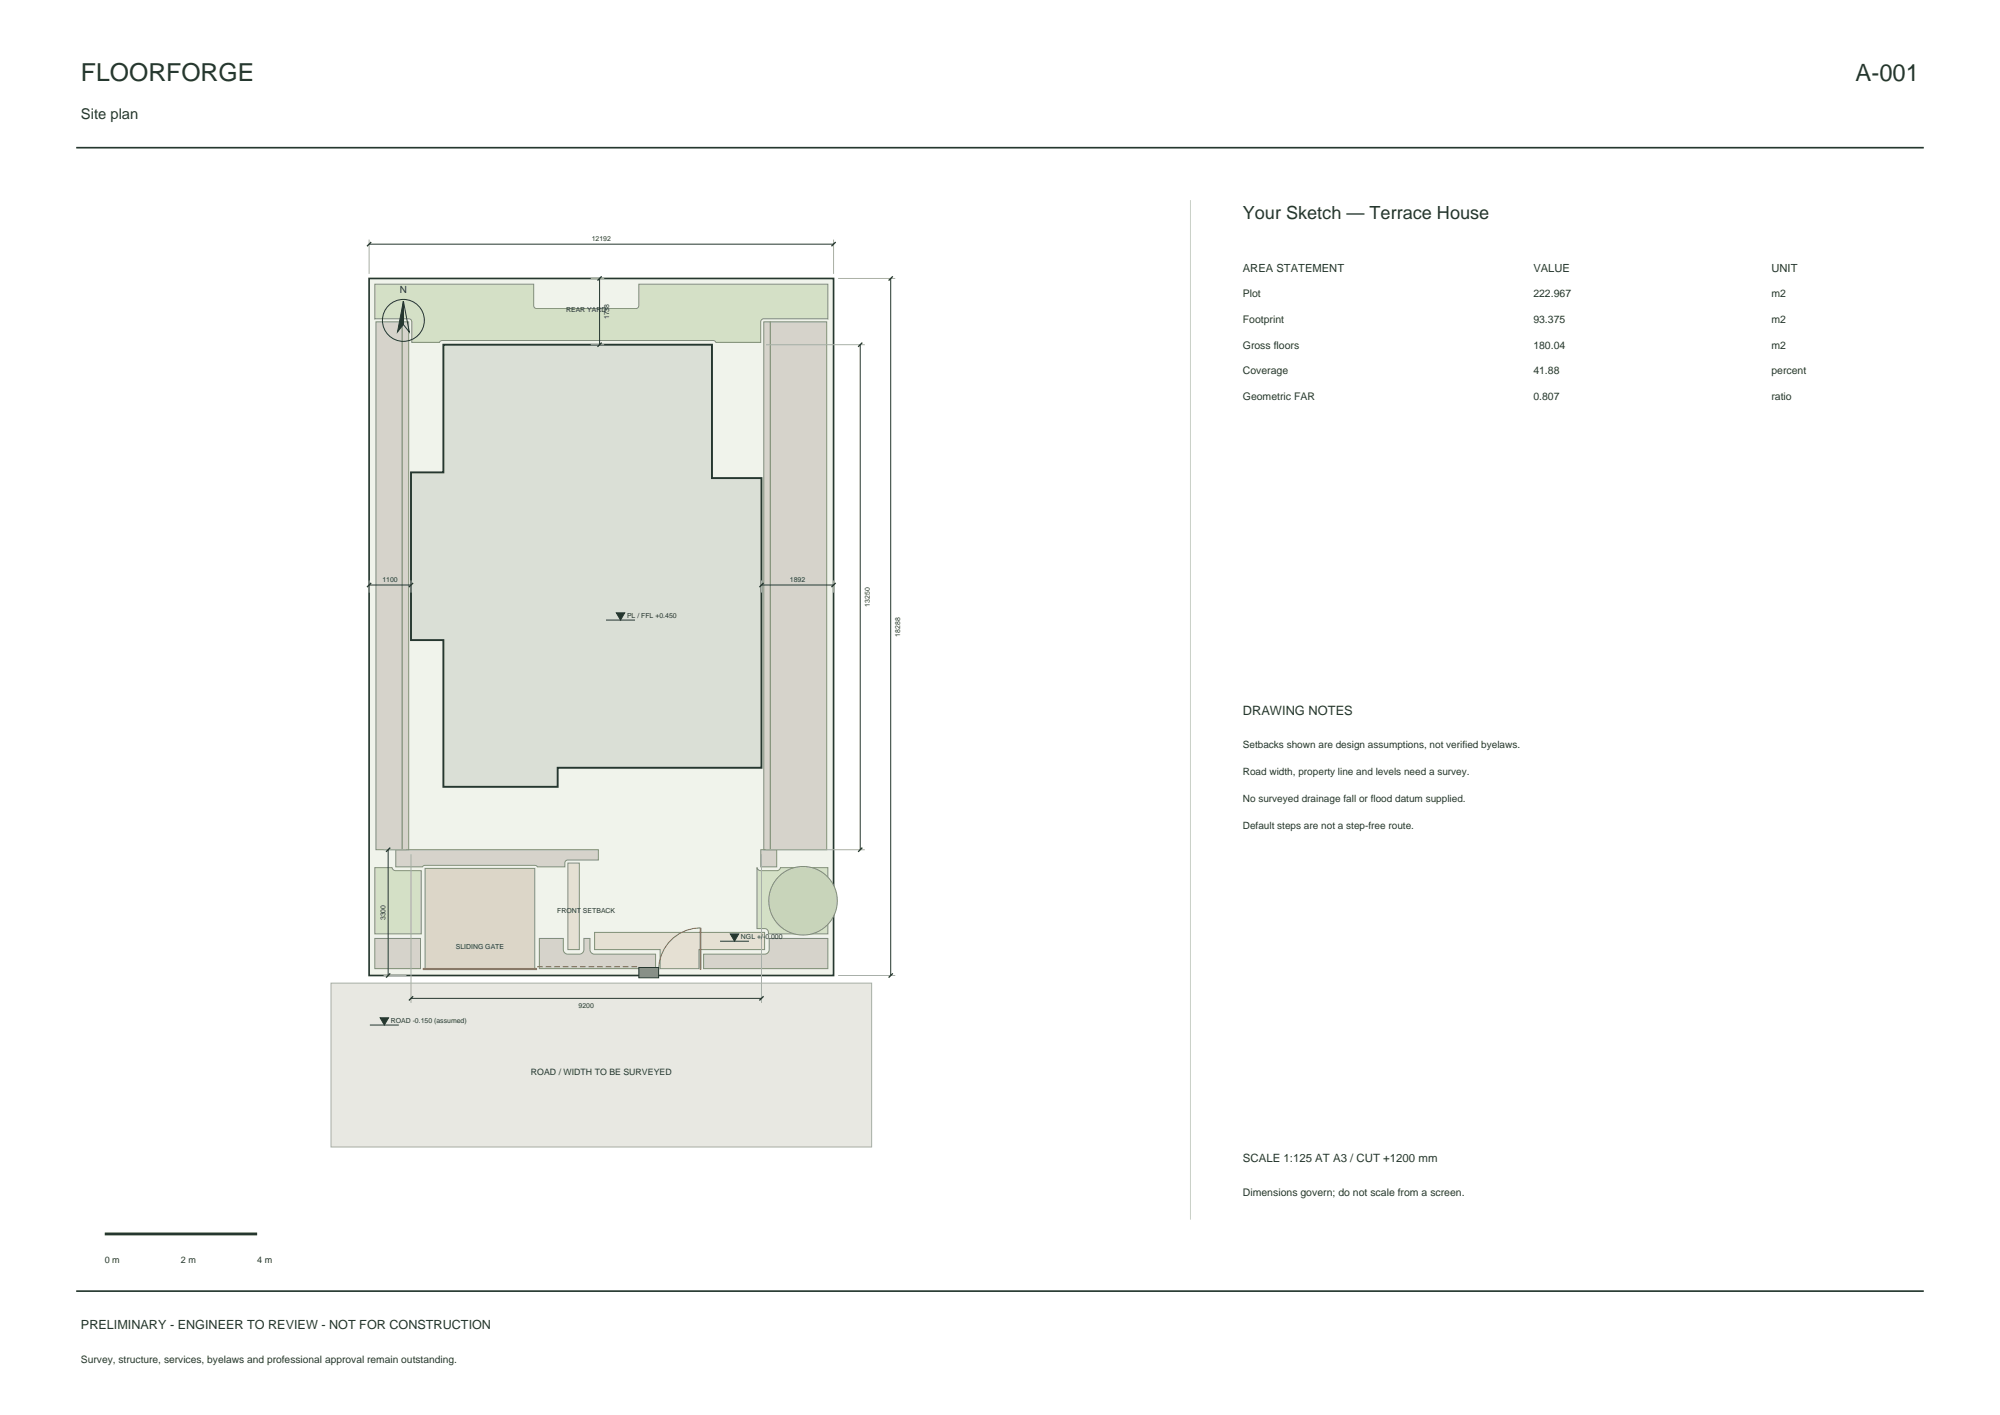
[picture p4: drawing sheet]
<svg xmlns="http://www.w3.org/2000/svg" width="420mm" height="297mm" viewBox="0 0 420 297" stroke-linecap="round" stroke-linejoin="round" font-family="sans-serif">
<path d="M16 31h388M16 271h388" fill="none" stroke="#25372f" stroke-width=".35"/>
<path d="M77.5 58.4h97.5v146.4h-97.5z" fill-rule="evenodd" fill="#f0f3eb" stroke="#25372f" stroke-width=".35"/>
<path d="M93.1 72.4h56.4v28h10.4v60.8h-42.8v4h-24v-30.8h-6.8v-35.2h6.8z" fill-rule="evenodd" fill="#dadfd6" stroke="#25372f" stroke-width=".4"/>
<path d="M69.5 206.4h113.5v34.4h-113.5z" fill-rule="evenodd" fill="#e8e8e2" stroke="#a8afa4" stroke-width=".21"/>
<g fill="#e5e0d3" stroke="#819076" stroke-width=".21">
<path d="M124.9 195.7h35.7v3.6h-13.8v4h-8.2v-4h-13.7z" fill-rule="evenodd"/>
<path d="M119.3 181.2h2.4v18.1h-2.4z" fill-rule="evenodd"/>
</g>
<path d="M89.3 182.3h23v21h-23z" fill-rule="evenodd" fill="#dcd6c8" stroke="#819076" stroke-width=".21"/>
<g fill="#d6d3cb" stroke="#819076" stroke-width=".21">
<path d="M147.8 200.3h12.8a.96 .96 0 0 0 .9-1v-2.3h12.3v6.3h-26z" fill-rule="evenodd"/>
<path d="M113.3 197h5v2.3a.96 .96 0 0 0 1 1h2.4a.96 .96 0 0 0 .9-1v-2.3h1.3v2.3a.96 .96 0 0 0 1 1h12.8v3h-24.4z" fill-rule="evenodd"/>
<path d="M78.7 197h9.6v6.3h-9.6z" fill-rule="evenodd"/>
<path d="M159.8 178.4h3.3v3.6h-3.3z" fill-rule="evenodd"/>
<path d="M83.1 178.4h42.6v2.1h-6.4a.63 .63 0 0 0-.7 .7v.8h-5.7l-.5-.4h-23.2l-.5 .4h-5.6z" fill-rule="evenodd"/>
</g>
<g fill="#d4e0c6" stroke="#819076" stroke-width=".21">
<path d="M159 182.1l.2 .4 .5 .3h3.5l.5-.3 .2-.4h9.9v13.9h-12.4v-.3a.79 .79 0 0 0-.8-.8h-1.6z" fill-rule="evenodd"/>
<path d="M78.7 182.1h3.6l.2 .4 .5 .3h5.5v13.2h-9.8z" fill-rule="evenodd"/>
</g>
<circle cx="168.6" cy="189.1" r="7.2" fill="#c8d4ba" stroke="#819076" stroke-width=".21"/>
<g fill="#d6d3cb" stroke="#819076" stroke-width=".21">
<path d="M79 67.6h5.5v110.8h-5.5z" fill-rule="evenodd"/>
<path d="M84.5 67.6h1.3v110.8h-1.3z" fill-rule="evenodd"/>
<path d="M161.8 67.6h11.8v110.8h-11.8z" fill-rule="evenodd"/>
<path d="M160.4 67.6h1.4v110.8h-1.4z" fill-rule="evenodd"/>
</g>
<path d="M78.7 59.6h33.4v4.5a.63 .63 0 0 0 .6 .7h20.8a.63 .63 0 0 0 .7-.7v-4.5h39.6v7.4l-13.4-.1a.63 .63 0 0 0-.6 .7v4.3h-9.5l-.5-.4h-57l-.5 .4h-5.8v-4.3a.63 .63 0 0 0-.7-.7l-7.1 .1z" fill-rule="evenodd" fill="#d4e0c6" stroke="#819076" stroke-width=".21"/>
<path d="M88.8 203.4h24" fill="none" stroke="#9e653f" stroke-width=".45"/>
<path d="M112.8 202.9h21.4" fill="none" stroke="#9e653f" stroke-width=".21" stroke-dasharray="1.2 .6" stroke-linecap="butt"/>
<path d="M147.1 194.8v8.8" fill="none" stroke="#9e653f" stroke-width=".35"/>
<path d="M147.1 194.8a8.8 8.8 0 0 0-8.8 8.8" fill="none" stroke="#9e653f" stroke-width=".21"/>
<path d="M134.2 203.1h4.1v2.1h-4.1z" fill-rule="evenodd" fill="#8f8a80" stroke="#25372f" stroke-width=".21"/>
<g fill="none" stroke="#a8afa4" stroke-width=".21">
<path d="M77.5 50.3v7.2M124.1 58.4h2.8M175 50.3v7.2M176 58.4h12M124.1 72.4h2.8M160.9 72.4h20.7M77.5 121.8v2.6M86.3 121.8v2.6M159.9 121.8v2.6M175 121.8v2.6M80.6 178.4h4.8M86.3 179.3v31.2"/>
<path d="M159.9 179.3v31.2M160.9 178.4h20.7M80.6 204.8h4.8M176 204.8h12"/>
</g>
<g fill="none" stroke="#25372f" stroke-width=".21">
<path d="M77.5 51.2h97.5M125.9 58.4v14M187 58.4v146.4M84.7 63.2l1.2 6.5-1.2-1.6zM180.6 72.4v106M77.5 122.8h8.8M127.3 130.2h6.1M159.9 122.8h15.1M81.5 178.4v26.4M151.2 197.6h6.1M77.7 215.2h6.1M86.3 209.6h73.6"/>
<circle cx="84.7" cy="67.2" r="4.4"/>
</g>
<g fill="none" stroke="#25372f" stroke-width=".28">
<path d="M78 50.8l-.9 .9M126.4 58l-.9 .9M175.5 50.8l-.9 .9M187.5 58l-.9 .9M126.4 71.9l-.9 .9M181.1 71.9l-.9 .9M78 122.4l-.9 .8M86.8 122.4l-.9 .8M160.4 122.4l-.9 .8M175.5 122.4l-.9 .8M82 177.9l-.9 .9M181.1 177.9l-.9 .9"/>
<path d="M82 204.3l-.9 .9M86.8 209.1l-.9 .9M160.4 209.1l-.9 .9M187.5 204.3l-.9 .9"/>
</g>
<g fill="#25372f" stroke="#25372f" stroke-width=".21">
<path d="M79.8 213.6h1.8l-.9 1.6z"/>
<path d="M153.4 196h1.7l-.9 1.6z"/>
<path d="M129.4 128.6h1.8l-.9 1.6z"/>
<path d="M84.7 63.2v4.9l-1.2 1.6z"/>
</g>
<path d="M250 42v214" fill="none" stroke="#c9d0c7" stroke-width=".21"/>
<path d="M22 259h32" fill="none" stroke="#25372f" stroke-width=".6"/>
<text font-size="5.2" fill="#25372f" x="17" y="17">FLOORFORGE</text>
<text font-size="5" fill="#25372f" x="389.7" y="17">A-001</text>
<text font-size="3.8" fill="#25372f" x="261" y="46">Your Sketch — Terrace House</text>
<text font-size="3.1" fill="#25372f" x="17" y="25">Site plan</text>
<text font-size="2.7" fill="#25372f" x="261" y="150">DRAWING NOTES</text>
<text font-size="2.6" fill="#25372f" x="17" y="279">PRELIMINARY - ENGINEER TO REVIEW - NOT FOR CONSTRUCTION</text>
<text font-size="2.4" fill="#25372f" x="261" y="244">SCALE 1:125 AT A3 / CUT +1200 mm</text>
<g font-size="2.3" fill="#25372f">
<text x="261" y="57">AREA STATEMENT</text>
<text x="322" y="57">VALUE</text>
<text x="372" y="57">UNIT</text>
</g>
<g font-size="2.2" fill="#25372f">
<text x="261" y="62.4">Plot</text>
<text x="322" y="62.4">222.967</text>
<text x="372" y="62.4">m2</text>
<text x="261" y="67.8">Footprint</text>
<text x="322" y="67.8">93.375</text>
<text x="372" y="67.8">m2</text>
<text x="261" y="73.2">Gross floors</text>
<text x="322" y="73.2">180.04</text>
<text x="372" y="73.2">m2</text>
<text x="261" y="78.6">Coverage</text>
<text x="322" y="78.6">41.88</text>
<text x="372" y="78.6">percent</text>
<text x="261" y="84">Geometric FAR</text>
<text x="322" y="84">0.807</text>
<text x="372" y="84">ratio</text>
<text x="261" y="251">Dimensions govern; do not scale from a screen.</text>
</g>
<g font-size="2.1" fill="#25372f">
<text x="84" y="61.5">N</text>
<text x="261" y="157">Setbacks shown are design assumptions, not verified byelaws.</text>
<text x="261" y="162.7">Road width, property line and levels need a survey.</text>
<text x="261" y="168.4">No surveyed drainage fall or flood datum supplied.</text>
<text x="261" y="174.1">Default steps are not a step-free route.</text>
<text x="17" y="286">Survey, structure, services, byelaws and professional approval remain outstanding.</text>
</g>
<g font-size="1.9" fill="#25372f">
<text x="22" y="265">0 m</text>
<text x="38" y="265">2 m</text>
<text x="54" y="265">4 m</text>
</g>
<text font-size="1.8" fill="#25372f" x="111.5" y="225.6">ROAD / WIDTH TO BE SURVEYED</text>
<g font-size="1.4" fill="#25372f">
<text x="124.3" y="50.7">12192</text>
<text x="118.9" y="65.4">REAR YARD</text>
<text x="127.9" y="67" transform="rotate(-90 127.9 67)">1738</text>
<text x="80.3" y="122.2">1100</text>
<text x="165.9" y="122.2">1892</text>
<text x="131.7" y="129.7">PL / FFL +0.450</text>
<text x="182.6" y="127.4" transform="rotate(-90 182.6 127.4)">13250</text>
<text x="189" y="133.6" transform="rotate(-90 189 133.6)">18288</text>
<text x="117" y="191.6">FRONT SETBACK</text>
<text x="81" y="193.2" transform="rotate(-90 81 193.2)">3300</text>
<text x="155.6" y="197.1">NGL +/-0.000</text>
<text x="95.7" y="199.2">SLIDING GATE</text>
<text x="82.1" y="214.7">ROAD -0.150 (assumed)</text>
<text x="121.5" y="211.6">9200</text>
</g>
</svg>
